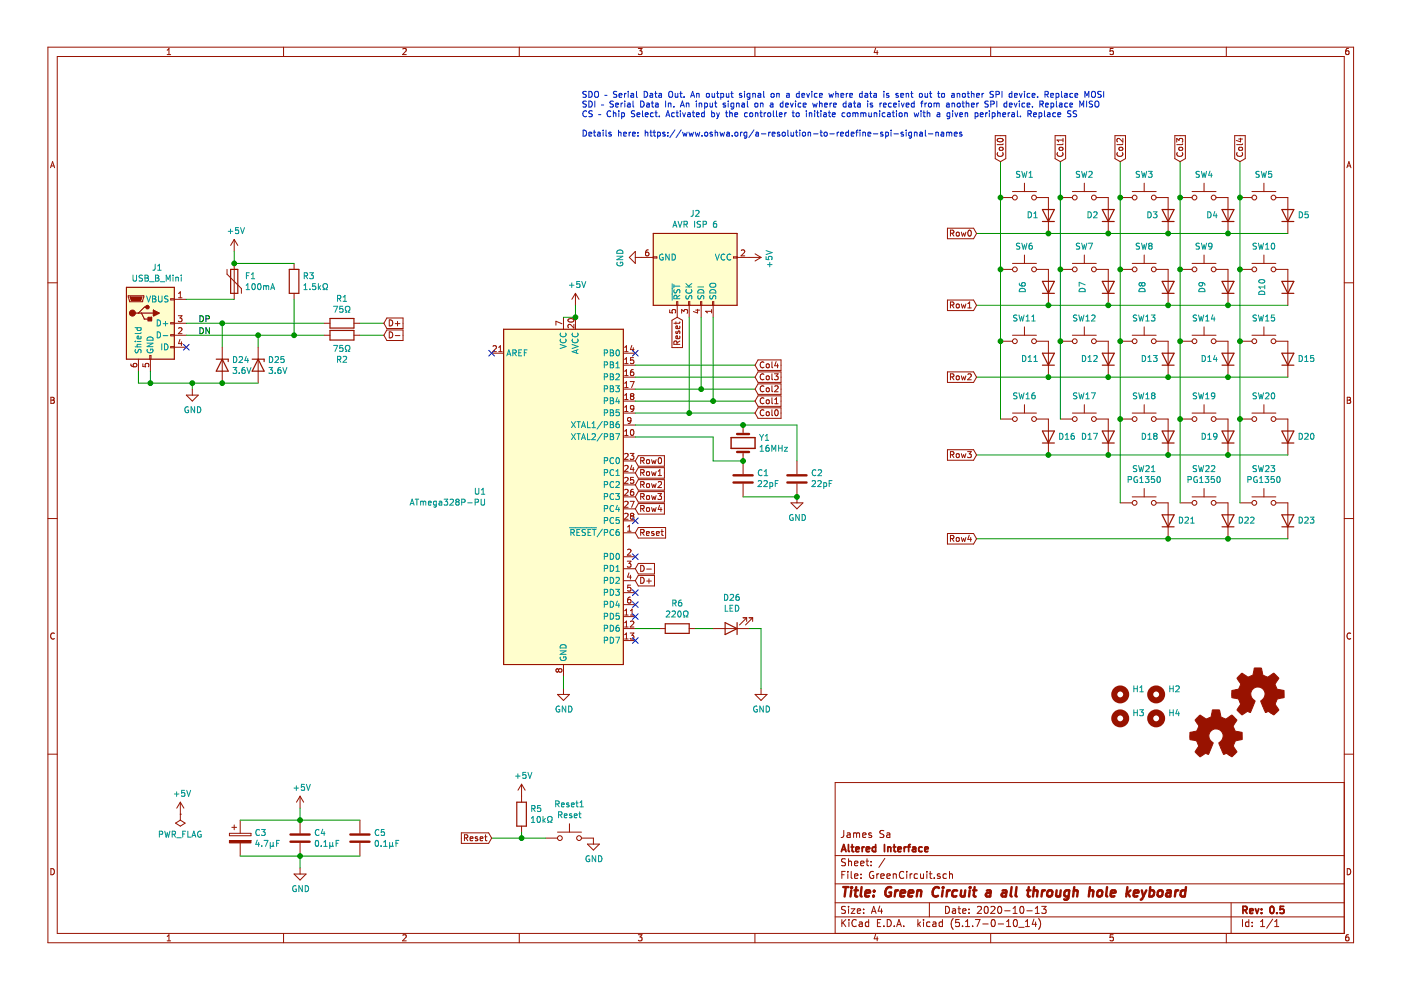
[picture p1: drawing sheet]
EESchema Schematic File Version 4
EELAYER 30 0
EELAYER END
$Descr A4 11693 8268
encoding utf-8
Sheet 1 1
Title "Green Circuit a all through hole keyboard"
Date "2020-10-13"
Rev "0.5"
Comp "Altered Interface"
Comment1 "James Sa"
Comment2 ""
Comment3 ""
Comment4 ""
$EndDescr
$Comp
L power:+5V #PWR01
U 1 1
P 4800 2550
F 0 "#PWR01" H 4800 2400 50  0001 C CNN
F 1 "+5V" H 4815 2723 50  0000 C CNN
F 2 "" H 4800 2550 50  0001 C CNN
F 3 "" H 4800 2550 50  0001 C CNN
	1    4800 2550
	1    0    0    -1  
$EndComp
Wire Wire Line
	4700 2650 4800 2650
Wire Wire Line
	4800 2550 4800 2650
$Comp
L power:GND #PWR05
U 1 1
P 4700 5750
F 0 "#PWR05" H 4700 5500 50  0001 C CNN
F 1 "GND" H 4705 5577 50  0000 C CNN
F 2 "" H 4700 5750 50  0001 C CNN
F 3 "" H 4700 5750 50  0001 C CNN
	1    4700 5750
	1    0    0    -1  
$EndComp
Wire Wire Line
	4700 5650 4700 5750
Text GLabel 5300 4450 2    50   Input ~ 0
Reset
Text GLabel 4100 7000 0    50   Input ~ 0
Reset
$Comp
L Switch:SW_Push Reset1
U 1 1
P 4750 7000
F 0 "Reset1" H 4750 7285 50  0000 C CNN
F 1 "Reset" H 4750 7194 50  0000 C CNN
F 2 "Button_Switch_THT:SW_PUSH_6mm" H 4750 7200 50  0001 C CNN
F 3 "~" H 4750 7200 50  0001 C CNN
	1    4750 7000
	1    0    0    -1  
$EndComp
$Comp
L Device:R R5
U 1 1
P 4350 6800
F 0 "R5" H 4420 6846 50  0000 L CNN
F 1 "10kΩ" H 4420 6755 50  0000 L CNN
F 2 "Resistor_THT:R_Axial_DIN0207_L6.3mm_D2.5mm_P7.62mm_Horizontal" V 4280 6800 50  0001 C CNN
F 3 "~" H 4350 6800 50  0001 C CNN
	1    4350 6800
	1    0    0    -1  
$EndComp
$Comp
L power:+5V #PWR08
U 1 1
P 4350 6650
F 0 "#PWR08" H 4350 6500 50  0001 C CNN
F 1 "+5V" H 4365 6823 50  0000 C CNN
F 2 "" H 4350 6650 50  0001 C CNN
F 3 "" H 4350 6650 50  0001 C CNN
	1    4350 6650
	1    0    0    -1  
$EndComp
Wire Wire Line
	4100 7000 4350 7000
Wire Wire Line
	4350 6950 4350 7000
Connection ~ 4350 7000
Wire Wire Line
	4350 7000 4550 7000
$Comp
L power:GND #PWR010
U 1 1
P 4950 7000
F 0 "#PWR010" H 4950 6750 50  0001 C CNN
F 1 "GND" H 4955 6827 50  0000 C CNN
F 2 "" H 4950 7000 50  0001 C CNN
F 3 "" H 4950 7000 50  0001 C CNN
	1    4950 7000
	1    0    0    -1  
$EndComp
Wire Wire Line
	5300 3650 5950 3650
Wire Wire Line
	5950 3650 5950 3850
$Comp
L power:+5V #PWR013
U 1 1
P 2500 6750
F 0 "#PWR013" H 2500 6600 50  0001 C CNN
F 1 "+5V" H 2515 6923 50  0000 C CNN
F 2 "" H 2500 6750 50  0001 C CNN
F 3 "" H 2500 6750 50  0001 C CNN
	1    2500 6750
	1    0    0    -1  
$EndComp
$Comp
L power:GND #PWR016
U 1 1
P 2500 7250
F 0 "#PWR016" H 2500 7000 50  0001 C CNN
F 1 "GND" H 2505 7077 50  0000 C CNN
F 2 "" H 2500 7250 50  0001 C CNN
F 3 "" H 2500 7250 50  0001 C CNN
	1    2500 7250
	1    0    0    -1  
$EndComp
$Comp
L Device:CP C3
U 1 1
P 2000 7000
F 0 "C3" H 2118 7046 50  0000 L CNN
F 1 "4.7μF" H 2118 6955 50  0000 L CNN
F 2 "Capacitor_THT:CP_Radial_D4.0mm_P1.50mm" H 2038 6850 50  0001 C CNN
F 3 "~" H 2000 7000 50  0001 C CNN
	1    2000 7000
	1    0    0    -1  
$EndComp
$Comp
L Device:C C4
U 1 1
P 2500 7000
F 0 "C4" H 2615 7046 50  0000 L CNN
F 1 "0.1μF" H 2615 6955 50  0000 L CNN
F 2 "Capacitor_THT:C_Disc_D4.3mm_W1.9mm_P5.00mm" H 2538 6850 50  0001 C CNN
F 3 "~" H 2500 7000 50  0001 C CNN
	1    2500 7000
	1    0    0    -1  
$EndComp
$Comp
L Device:C C5
U 1 1
P 3000 7000
F 0 "C5" H 3115 7046 50  0000 L CNN
F 1 "0.1μF" H 3115 6955 50  0000 L CNN
F 2 "Capacitor_THT:C_Disc_D4.3mm_W1.9mm_P5.00mm" H 3038 6850 50  0001 C CNN
F 3 "~" H 3000 7000 50  0001 C CNN
	1    3000 7000
	1    0    0    -1  
$EndComp
Wire Wire Line
	2500 6750 2500 6850
Connection ~ 2500 6850
Connection ~ 2500 7150
Wire Wire Line
	2500 7150 2500 7250
Wire Wire Line
	2000 6850 2500 6850
Wire Wire Line
	2500 6850 3000 6850
Wire Wire Line
	2500 7150 3000 7150
Wire Wire Line
	2000 7150 2500 7150
$Comp
L power:+5V #PWR014
U 1 1
P 1500 6800
F 0 "#PWR014" H 1500 6650 50  0001 C CNN
F 1 "+5V" H 1515 6973 50  0000 C CNN
F 2 "" H 1500 6800 50  0001 C CNN
F 3 "" H 1500 6800 50  0001 C CNN
	1    1500 6800
	1    0    0    -1  
$EndComp
$Comp
L power:PWR_FLAG #FLG01
U 1 1
P 1500 6800
F 0 "#FLG01" H 1500 6875 50  0001 C CNN
F 1 "PWR_FLAG" H 1500 6973 50  0000 C CNN
F 2 "" H 1500 6800 50  0001 C CNN
F 3 "~" H 1500 6800 50  0001 C CNN
	1    1500 6800
	-1   0    0    1   
$EndComp
Text GLabel 5650 2650 3    50   Input ~ 0
Reset
Text GLabel 5300 4150 2    50   Input ~ 0
Row3
Text GLabel 5300 4050 2    50   Input ~ 0
Row2
$Comp
L power:GND #PWR012
U 1 1
P 6350 5750
F 0 "#PWR012" H 6350 5500 50  0001 C CNN
F 1 "GND" H 6355 5577 50  0000 C CNN
F 2 "" H 6350 5750 50  0001 C CNN
F 3 "" H 6350 5750 50  0001 C CNN
	1    6350 5750
	1    0    0    -1  
$EndComp
$Comp
L Device:LED D26
U 1 1
P 6100 5250
F 0 "D26" H 6093 4995 50  0000 C CNN
F 1 "LED" H 6093 5086 50  0000 C CNN
F 2 "LED_THT:LED_D3.0mm" H 6100 5250 50  0001 C CNN
F 3 "~" H 6100 5250 50  0001 C CNN
	1    6100 5250
	-1   0    0    1   
$EndComp
$Comp
L Device:R R6
U 1 1
P 5650 5250
F 0 "R6" V 5857 5250 50  0000 C CNN
F 1 "220Ω" V 5766 5250 50  0000 C CNN
F 2 "Resistor_THT:R_Axial_DIN0207_L6.3mm_D2.5mm_P7.62mm_Horizontal" V 5580 5250 50  0001 C CNN
F 3 "~" H 5650 5250 50  0001 C CNN
	1    5650 5250
	0    -1   -1   0   
$EndComp
Wire Wire Line
	5800 5250 5950 5250
Wire Wire Line
	6250 5250 6350 5250
Wire Wire Line
	6350 5250 6350 5750
Text GLabel 5300 3850 2    50   Input ~ 0
Row0
Text GLabel 5300 3950 2    50   Input ~ 0
Row1
Text GLabel 6300 3450 2    50   Input ~ 0
Col0
Text GLabel 6300 3350 2    50   Input ~ 0
Col1
NoConn ~ 5300 2950
Text GLabel 5300 4850 2    50   Input ~ 0
D+
Text GLabel 5300 4750 2    50   Input ~ 0
D-
Text Notes 4850 1150 0    50   ~ 0
SDO – Serial Data Out. An output signal on a device where data is sent out to another SPI device. Replace MOSI\nSDI – Serial Data In. An input signal on a device where data is received from another SPI device. Replace MISO\nCS – Chip Select. Activated by the controller to initiate communication with a given peripheral. Replace SS\n\nDetails here: https://www.oshwa.org/a-resolution-to-redefine-spi-signal-names
Wire Wire Line
	9250 3150 9750 3150
Connection ~ 9750 3150
Wire Wire Line
	8150 3150 8750 3150
Wire Wire Line
	8750 3150 9250 3150
Wire Wire Line
	10250 3150 10750 3150
Connection ~ 10250 3150
Connection ~ 9250 3150
$Comp
L Switch:SW_Push SW15
U 1 1
P 10550 2850
F 0 "SW15" H 10550 3043 50  0000 C CNN
F 1 "SW_Push" H 10550 3044 50  0001 C CNN
F 2 "JSA:SW_Cherry_MX_1.00u_PCB" H 10550 3050 50  0001 C CNN
F 3 "~" H 10550 3050 50  0001 C CNN
	1    10550 2850
	1    0    0    -1  
$EndComp
Wire Wire Line
	9750 3150 10250 3150
$Comp
L Switch:SW_Push SW14
U 1 1
P 10050 2850
F 0 "SW14" H 10050 3043 50  0000 C CNN
F 1 "SW_Push" H 10050 3044 50  0001 C CNN
F 2 "JSA:SW_Cherry_MX_1.00u_PCB" H 10050 3050 50  0001 C CNN
F 3 "~" H 10050 3050 50  0001 C CNN
	1    10050 2850
	1    0    0    -1  
$EndComp
$Comp
L Device:D D13
U 1 1
P 9750 3000
F 0 "D13" V 9750 3079 50  0000 L CNN
F 1 "D" H 9750 3126 50  0001 C CNN
F 2 "JSA:Diode_THT" H 9750 3000 50  0001 C CNN
F 3 "~" H 9750 3000 50  0001 C CNN
	1    9750 3000
	0    -1   -1   0   
$EndComp
$Comp
L Switch:SW_Push SW13
U 1 1
P 9550 2850
F 0 "SW13" H 9550 3043 50  0000 C CNN
F 1 "SW_Push" H 9550 3044 50  0001 C CNN
F 2 "JSA:SW_Cherry_MX_1.00u_PCB" H 9550 3050 50  0001 C CNN
F 3 "~" H 9550 3050 50  0001 C CNN
	1    9550 2850
	1    0    0    -1  
$EndComp
Text GLabel 8150 3150 0    50   Input ~ 0
Row2
Connection ~ 8750 3150
$Comp
L Device:D D12
U 1 1
P 9250 3000
F 0 "D12" V 9250 3079 50  0000 L CNN
F 1 "D" H 9250 3126 50  0001 C CNN
F 2 "JSA:Diode_THT" H 9250 3000 50  0001 C CNN
F 3 "~" H 9250 3000 50  0001 C CNN
	1    9250 3000
	0    -1   -1   0   
$EndComp
$Comp
L Device:D D11
U 1 1
P 8750 3000
F 0 "D11" V 8750 3079 50  0000 L CNN
F 1 "D" H 8750 3126 50  0001 C CNN
F 2 "JSA:Diode_THT" H 8750 3000 50  0001 C CNN
F 3 "~" H 8750 3000 50  0001 C CNN
	1    8750 3000
	0    -1   -1   0   
$EndComp
Text GLabel 5300 4250 2    50   Input ~ 0
Row4
Text GLabel 6300 3250 2    50   Input ~ 0
Col2
Text GLabel 6300 3150 2    50   Input ~ 0
Col3
Text GLabel 6300 3050 2    50   Input ~ 0
Col4
NoConn ~ 5300 4350
$Comp
L Device:Polyfuse F1
U 1 1
P 1950 2350
F 0 "F1" H 2038 2396 50  0000 L CNN
F 1 "100mA" H 2038 2305 50  0000 L CNN
F 2 "Fuse:Fuse_Bourns_MF-RHT050" H 2000 2150 50  0001 L CNN
F 3 "~" H 1950 2350 50  0001 C CNN
	1    1950 2350
	1    0    0    -1  
$EndComp
$Comp
L Device:R R1
U 1 1
P 2850 2700
F 0 "R1" V 2643 2700 50  0000 C CNN
F 1 "75Ω" V 2734 2700 50  0000 C CNN
F 2 "Resistor_THT:R_Axial_DIN0207_L6.3mm_D2.5mm_P7.62mm_Horizontal" V 2780 2700 50  0001 C CNN
F 3 "~" H 2850 2700 50  0001 C CNN
	1    2850 2700
	0    1    1    0   
$EndComp
$Comp
L Device:R R2
U 1 1
P 2850 2800
F 0 "R2" V 2643 2800 50  0000 C CNN
F 1 "75Ω" V 2734 2800 50  0000 C CNN
F 2 "Resistor_THT:R_Axial_DIN0207_L6.3mm_D2.5mm_P7.62mm_Horizontal" V 2780 2800 50  0001 C CNN
F 3 "~" H 2850 2800 50  0001 C CNN
	1    2850 2800
	0    -1   -1   0   
$EndComp
Wire Wire Line
	3000 2700 3200 2700
Text GLabel 3200 2700 2    50   Input ~ 0
D+
Text GLabel 3200 2800 2    50   Input ~ 0
D-
$Comp
L power:+5V #PWR0101
U 1 1
P 1950 2100
F 0 "#PWR0101" H 1950 1950 50  0001 C CNN
F 1 "+5V" H 1965 2273 50  0000 C CNN
F 2 "" H 1950 2100 50  0001 C CNN
F 3 "" H 1950 2100 50  0001 C CNN
	1    1950 2100
	1    0    0    -1  
$EndComp
Wire Wire Line
	1950 2100 1950 2200
NoConn ~ 5300 5150
$Comp
L Device:R R3
U 1 1
P 2450 2350
F 0 "R3" H 2520 2396 50  0000 L CNN
F 1 "1.5kΩ" H 2520 2305 50  0000 L CNN
F 2 "Resistor_THT:R_Axial_DIN0207_L6.3mm_D2.5mm_P7.62mm_Horizontal" V 2380 2350 50  0001 C CNN
F 3 "~" H 2450 2350 50  0001 C CNN
	1    2450 2350
	1    0    0    -1  
$EndComp
Wire Wire Line
	2450 2500 2450 2800
Wire Wire Line
	2450 2200 1950 2200
Connection ~ 1950 2200
Text Label 1650 2700 0    50   ~ 0
DP
NoConn ~ 5300 5350
NoConn ~ 5300 4650
NoConn ~ 5300 5050
$Comp
L Mechanical:MountingHole H1
U 1 1
P 9350 5800
F 0 "H1" H 9450 5846 50  0000 L CNN
F 1 "MountingHole" H 9450 5755 50  0001 L CNN
F 2 "MountingHole:MountingHole_3.2mm_M3" H 9350 5800 50  0001 C CNN
F 3 "~" H 9350 5800 50  0001 C CNN
	1    9350 5800
	1    0    0    -1  
$EndComp
$Comp
L Mechanical:MountingHole H2
U 1 1
P 9650 5800
F 0 "H2" H 9750 5846 50  0000 L CNN
F 1 "MountingHole" H 9750 5755 50  0001 L CNN
F 2 "MountingHole:MountingHole_3.2mm_M3" H 9650 5800 50  0001 C CNN
F 3 "~" H 9650 5800 50  0001 C CNN
	1    9650 5800
	1    0    0    -1  
$EndComp
$Comp
L Mechanical:MountingHole H3
U 1 1
P 9350 6000
F 0 "H3" H 9450 6046 50  0000 L CNN
F 1 "MountingHole" H 9450 5955 50  0001 L CNN
F 2 "MountingHole:MountingHole_3.2mm_M3" H 9350 6000 50  0001 C CNN
F 3 "~" H 9350 6000 50  0001 C CNN
	1    9350 6000
	1    0    0    -1  
$EndComp
$Comp
L Mechanical:MountingHole H4
U 1 1
P 9650 6000
F 0 "H4" H 9750 6046 50  0000 L CNN
F 1 "MountingHole" H 9750 5955 50  0001 L CNN
F 2 "MountingHole:MountingHole_3.2mm_M3" H 9650 6000 50  0001 C CNN
F 3 "~" H 9650 6000 50  0001 C CNN
	1    9650 6000
	1    0    0    -1  
$EndComp
Wire Wire Line
	5750 3450 5300 3450
Wire Wire Line
	5850 3250 5300 3250
Wire Wire Line
	5950 3350 5300 3350
Wire Wire Line
	5750 3450 6300 3450
Connection ~ 5750 3450
Wire Wire Line
	5950 3350 6300 3350
Connection ~ 5950 3350
Wire Wire Line
	5850 3250 6300 3250
Connection ~ 5850 3250
Wire Wire Line
	5300 3150 6300 3150
Wire Wire Line
	5300 3050 6300 3050
Connection ~ 4800 2650
$Comp
L MCU_Microchip_ATmega:ATmega328P-PU U1
U 1 1
P 4700 4150
F 0 "U1" H 4056 4196 50  0000 R CNN
F 1 "ATmega328P-PU" H 4056 4105 50  0000 R CNN
F 2 "Package_DIP:DIP-28_W7.62mm_Socket" H 4700 4150 50  0001 C CIN
F 3 "http://ww1.microchip.com/downloads/en/DeviceDoc/ATmega328_P%20AVR%20MCU%20with%20picoPower%20Technology%20Data%20Sheet%2040001984A.pdf" H 4700 4150 50  0001 C CNN
	1    4700 4150
	1    0    0    -1  
$EndComp
Wire Wire Line
	3000 2800 3200 2800
Connection ~ 1850 2700
Wire Wire Line
	1850 2700 2700 2700
Connection ~ 2450 2800
Wire Wire Line
	2450 2800 2700 2800
$Comp
L Switch:SW_Push SW12
U 1 1
P 9050 2850
F 0 "SW12" H 9050 3043 50  0000 C CNN
F 1 "SW_Push" H 9050 3044 50  0001 C CNN
F 2 "JSA:SW_Cherry_MX_1.00u_PCB" H 9050 3050 50  0001 C CNN
F 3 "~" H 9050 3050 50  0001 C CNN
	1    9050 2850
	1    0    0    -1  
$EndComp
$Comp
L Switch:SW_Push SW11
U 1 1
P 8550 2850
F 0 "SW11" H 8550 3043 50  0000 C CNN
F 1 "SW_Push" H 8550 3044 50  0001 C CNN
F 2 "JSA:SW_Cherry_MX_1.00u_PCB" H 8550 3050 50  0001 C CNN
F 3 "~" H 8550 3050 50  0001 C CNN
	1    8550 2850
	1    0    0    -1  
$EndComp
$Comp
L Device:D D14
U 1 1
P 10250 3000
F 0 "D14" V 10250 3079 50  0000 L CNN
F 1 "D" H 10250 3126 50  0001 C CNN
F 2 "JSA:Diode_THT" H 10250 3000 50  0001 C CNN
F 3 "~" H 10250 3000 50  0001 C CNN
	1    10250 3000
	0    -1   -1   0   
$EndComp
$Comp
L Device:D D15
U 1 1
P 10750 3000
F 0 "D15" V 10750 2920 50  0000 R CNN
F 1 "D" H 10750 3126 50  0001 C CNN
F 2 "JSA:Diode_THT" H 10750 3000 50  0001 C CNN
F 3 "~" H 10750 3000 50  0001 C CNN
	1    10750 3000
	0    -1   -1   0   
$EndComp
$Comp
L Device:D D1
U 1 1
P 8750 1800
F 0 "D1" V 8750 1880 50  0000 L CNN
F 1 "D" H 8750 1926 50  0001 C CNN
F 2 "JSA:Diode_THT" H 8750 1800 50  0001 C CNN
F 3 "~" H 8750 1800 50  0001 C CNN
	1    8750 1800
	0    -1   -1   0   
$EndComp
Text GLabel 8150 1950 0    50   Input ~ 0
Row0
Text GLabel 8850 1350 1    50   Input ~ 0
Col1
Text GLabel 8350 1350 1    50   Input ~ 0
Col0
$Comp
L Switch:SW_Push SW3
U 1 1
P 9550 1650
F 0 "SW3" H 9550 1843 50  0000 C CNN
F 1 "SW_Push" H 9550 1844 50  0001 C CNN
F 2 "JSA:SW_Cherry_MX_1.00u_PCB" H 9550 1850 50  0001 C CNN
F 3 "~" H 9550 1850 50  0001 C CNN
	1    9550 1650
	1    0    0    -1  
$EndComp
$Comp
L Device:D D3
U 1 1
P 9750 1800
F 0 "D3" V 9750 1880 50  0000 L CNN
F 1 "D" H 9750 1926 50  0001 C CNN
F 2 "JSA:Diode_THT" H 9750 1800 50  0001 C CNN
F 3 "~" H 9750 1800 50  0001 C CNN
	1    9750 1800
	0    -1   -1   0   
$EndComp
$Comp
L Switch:SW_Push SW4
U 1 1
P 10050 1650
F 0 "SW4" H 10050 1843 50  0000 C CNN
F 1 "SW_Push" H 10050 1844 50  0001 C CNN
F 2 "JSA:SW_Cherry_MX_1.00u_PCB" H 10050 1850 50  0001 C CNN
F 3 "~" H 10050 1850 50  0001 C CNN
	1    10050 1650
	1    0    0    -1  
$EndComp
$Comp
L Device:D D4
U 1 1
P 10250 1800
F 0 "D4" V 10250 1880 50  0000 L CNN
F 1 "D" H 10250 1926 50  0001 C CNN
F 2 "JSA:Diode_THT" H 10250 1800 50  0001 C CNN
F 3 "~" H 10250 1800 50  0001 C CNN
	1    10250 1800
	0    -1   -1   0   
$EndComp
Connection ~ 9350 1650
Wire Wire Line
	9750 1950 10250 1950
Connection ~ 9850 1650
$Comp
L Switch:SW_Push SW5
U 1 1
P 10550 1650
F 0 "SW5" H 10550 1843 50  0000 C CNN
F 1 "SW_Push" H 10550 1844 50  0001 C CNN
F 2 "JSA:SW_Cherry_MX_1.00u_PCB" H 10550 1850 50  0001 C CNN
F 3 "~" H 10550 1850 50  0001 C CNN
	1    10550 1650
	1    0    0    -1  
$EndComp
$Comp
L Device:D D5
U 1 1
P 10750 1800
F 0 "D5" V 10750 1720 50  0000 R CNN
F 1 "D" H 10750 1926 50  0001 C CNN
F 2 "JSA:Diode_THT" H 10750 1800 50  0001 C CNN
F 3 "~" H 10750 1800 50  0001 C CNN
	1    10750 1800
	0    -1   -1   0   
$EndComp
Connection ~ 10350 1650
Connection ~ 10250 1950
Wire Wire Line
	10250 1950 10750 1950
Connection ~ 9750 1950
Wire Wire Line
	9250 2550 9750 2550
Connection ~ 9750 2550
Wire Wire Line
	10250 2550 10750 2550
Connection ~ 10250 2550
Connection ~ 9250 2550
$Comp
L Device:D D10
U 1 1
P 10750 2400
F 0 "D10" H 10750 2617 50  0000 C CNN
F 1 "D" H 10750 2526 50  0001 C CNN
F 2 "JSA:Diode_THT" H 10750 2400 50  0001 C CNN
F 3 "~" H 10750 2400 50  0001 C CNN
	1    10750 2400
	0    -1   -1   0   
$EndComp
Wire Wire Line
	9750 2550 10250 2550
$Comp
L Device:D D9
U 1 1
P 10250 2400
F 0 "D9" H 10250 2617 50  0000 C CNN
F 1 "D" H 10250 2526 50  0001 C CNN
F 2 "JSA:Diode_THT" H 10250 2400 50  0001 C CNN
F 3 "~" H 10250 2400 50  0001 C CNN
	1    10250 2400
	0    -1   -1   0   
$EndComp
$Comp
L Device:D D8
U 1 1
P 9750 2400
F 0 "D8" H 9750 2617 50  0000 C CNN
F 1 "D" H 9750 2526 50  0001 C CNN
F 2 "JSA:Diode_THT" H 9750 2400 50  0001 C CNN
F 3 "~" H 9750 2400 50  0001 C CNN
	1    9750 2400
	0    -1   -1   0   
$EndComp
Text GLabel 8150 2550 0    50   Input ~ 0
Row1
$Comp
L Device:D D7
U 1 1
P 9250 2400
F 0 "D7" H 9250 2617 50  0000 C CNN
F 1 "D" H 9250 2526 50  0001 C CNN
F 2 "JSA:Diode_THT" H 9250 2400 50  0001 C CNN
F 3 "~" H 9250 2400 50  0001 C CNN
	1    9250 2400
	0    -1   -1   0   
$EndComp
$Comp
L Switch:SW_Push SW7
U 1 1
P 9050 2250
F 0 "SW7" H 9050 2443 50  0000 C CNN
F 1 "SW_Push" H 9050 2444 50  0001 C CNN
F 2 "JSA:SW_Cherry_MX_1.00u_PCB" H 9050 2450 50  0001 C CNN
F 3 "~" H 9050 2450 50  0001 C CNN
	1    9050 2250
	1    0    0    -1  
$EndComp
Wire Wire Line
	9350 1650 9350 2250
Wire Wire Line
	9850 1650 9850 2250
Wire Wire Line
	10350 1650 10350 2250
Wire Wire Line
	10350 1350 10350 1650
Wire Wire Line
	9850 1350 9850 1650
Wire Wire Line
	9350 1350 9350 1650
Wire Wire Line
	8850 2250 8850 2850
Wire Wire Line
	9350 2250 9350 2850
Wire Wire Line
	9850 2250 9850 2850
Wire Wire Line
	10350 2250 10350 2850
$Comp
L Switch:SW_Push SW1
U 1 1
P 8550 1650
F 0 "SW1" H 8550 1843 50  0000 C CNN
F 1 "SW_Push" H 8550 1844 50  0001 C BNN
F 2 "JSA:SW_Cherry_MX_1.00u_PCB" H 8550 1850 50  0001 C CNN
F 3 "~" H 8550 1850 50  0001 C CNN
	1    8550 1650
	1    0    0    -1  
$EndComp
Wire Wire Line
	8150 1950 8750 1950
Wire Wire Line
	8350 1350 8350 1650
Connection ~ 8850 2250
Connection ~ 9350 2250
Connection ~ 9850 2250
Connection ~ 10350 2250
Text GLabel 9350 1350 1    50   Input ~ 0
Col2
Text GLabel 9850 1350 1    50   Input ~ 0
Col3
Text GLabel 10350 1350 1    50   Input ~ 0
Col4
Connection ~ 8350 1650
Connection ~ 8750 1950
$Comp
L Switch:SW_Push SW10
U 1 1
P 10550 2250
F 0 "SW10" H 10550 2443 50  0000 C CNN
F 1 "SW_Push" H 10550 2444 50  0001 C CNN
F 2 "JSA:SW_Cherry_MX_1.00u_PCB" H 10550 2450 50  0001 C CNN
F 3 "~" H 10550 2450 50  0001 C CNN
	1    10550 2250
	1    0    0    -1  
$EndComp
$Comp
L Switch:SW_Push SW9
U 1 1
P 10050 2250
F 0 "SW9" H 10050 2443 50  0000 C CNN
F 1 "SW_Push" H 10050 2444 50  0001 C CNN
F 2 "JSA:SW_Cherry_MX_1.00u_PCB" H 10050 2450 50  0001 C CNN
F 3 "~" H 10050 2450 50  0001 C CNN
	1    10050 2250
	1    0    0    -1  
$EndComp
$Comp
L Switch:SW_Push SW8
U 1 1
P 9550 2250
F 0 "SW8" H 9550 2443 50  0000 C CNN
F 1 "SW_Push" H 9550 2444 50  0001 C CNN
F 2 "JSA:SW_Cherry_MX_1.00u_PCB" H 9550 2450 50  0001 C CNN
F 3 "~" H 9550 2450 50  0001 C CNN
	1    9550 2250
	1    0    0    -1  
$EndComp
Connection ~ 8350 2850
Connection ~ 8850 2850
Connection ~ 9350 2850
Connection ~ 9850 2850
Connection ~ 10350 2850
Wire Wire Line
	9250 3800 9750 3800
Connection ~ 9750 3800
Wire Wire Line
	8150 3800 8750 3800
Wire Wire Line
	8750 3800 9250 3800
Wire Wire Line
	10250 3800 10750 3800
Connection ~ 10250 3800
Connection ~ 9250 3800
$Comp
L Device:D D20
U 1 1
P 10750 3650
F 0 "D20" V 10750 3570 50  0000 R CNN
F 1 "D" H 10750 3776 50  0001 C CNN
F 2 "JSA:Diode_THT" H 10750 3650 50  0001 C CNN
F 3 "~" H 10750 3650 50  0001 C CNN
	1    10750 3650
	0    -1   -1   0   
$EndComp
$Comp
L Switch:SW_Push SW20
U 1 1
P 10550 3500
F 0 "SW20" H 10550 3693 50  0000 C CNN
F 1 "SW_Push" H 10550 3694 50  0001 C CNN
F 2 "JSA:SW_Cherry_MX_1.00u_PCB" H 10550 3700 50  0001 C CNN
F 3 "~" H 10550 3700 50  0001 C CNN
	1    10550 3500
	1    0    0    -1  
$EndComp
Wire Wire Line
	9750 3800 10250 3800
$Comp
L Device:D D19
U 1 1
P 10250 3650
F 0 "D19" V 10250 3729 50  0000 L CNN
F 1 "D" H 10250 3776 50  0001 C CNN
F 2 "JSA:Diode_THT" H 10250 3650 50  0001 C CNN
F 3 "~" H 10250 3650 50  0001 C CNN
	1    10250 3650
	0    -1   -1   0   
$EndComp
Text GLabel 8150 3800 0    50   Input ~ 0
Row3
Connection ~ 8750 3800
Wire Wire Line
	8350 2850 8350 3500
Wire Wire Line
	8850 2850 8850 3500
Wire Wire Line
	9350 2850 9350 3500
Wire Wire Line
	9850 2850 9850 3500
Wire Wire Line
	10350 2850 10350 3500
Wire Wire Line
	10250 4500 10750 4500
Connection ~ 10250 4500
$Comp
L Device:D D23
U 1 1
P 10750 4350
F 0 "D23" V 10750 4270 50  0000 R CNN
F 1 "D" H 10750 4476 50  0001 C CNN
F 2 "JSA:Diode_THT" H 10750 4350 50  0001 C CNN
F 3 "~" H 10750 4350 50  0001 C CNN
	1    10750 4350
	0    -1   -1   0   
$EndComp
$Comp
L Switch:SW_Push SW23
U 1 1
P 10550 4200
F 0 "SW23" H 10550 4485 50  0000 C CNN
F 1 "PG1350" H 10550 4394 50  0000 C CNN
F 2 "JSA:SW_PG1350" H 10550 4400 50  0001 C CNN
F 3 "~" H 10550 4400 50  0001 C CNN
	1    10550 4200
	1    0    0    -1  
$EndComp
Wire Wire Line
	9750 4500 10250 4500
$Comp
L Device:D D22
U 1 1
P 10250 4350
F 0 "D22" V 10250 4270 50  0000 R CNN
F 1 "D" H 10250 4476 50  0001 C CNN
F 2 "JSA:Diode_THT" H 10250 4350 50  0001 C CNN
F 3 "~" H 10250 4350 50  0001 C CNN
	1    10250 4350
	0    -1   -1   0   
$EndComp
$Comp
L Switch:SW_Push SW22
U 1 1
P 10050 4200
F 0 "SW22" H 10050 4485 50  0000 C CNN
F 1 "PG1350" H 10050 4394 50  0000 C CNN
F 2 "JSA:SW_PG1350" H 10050 4400 50  0001 C CNN
F 3 "~" H 10050 4400 50  0001 C CNN
	1    10050 4200
	1    0    0    -1  
$EndComp
$Comp
L Device:D D21
U 1 1
P 9750 4350
F 0 "D21" V 9750 4270 50  0000 R CNN
F 1 "D" H 9750 4476 50  0001 C CNN
F 2 "JSA:Diode_THT" H 9750 4350 50  0001 C CNN
F 3 "~" H 9750 4350 50  0001 C CNN
	1    9750 4350
	0    -1   -1   0   
$EndComp
$Comp
L Switch:SW_Push SW21
U 1 1
P 9550 4200
F 0 "SW21" H 9550 4485 50  0000 C CNN
F 1 "PG1350" H 9550 4394 50  0000 C CNN
F 2 "JSA:SW_PG1350" H 9550 4400 50  0001 C CNN
F 3 "~" H 9550 4400 50  0001 C CNN
	1    9550 4200
	1    0    0    -1  
$EndComp
Text GLabel 8150 4500 0    50   Input ~ 0
Row4
Wire Wire Line
	8150 4500 9750 4500
Connection ~ 9750 4500
Wire Wire Line
	9350 3500 9350 4200
Connection ~ 9350 3500
Wire Wire Line
	9850 3500 9850 4200
Connection ~ 9850 3500
Wire Wire Line
	10350 3500 10350 4200
Connection ~ 10350 3500
$Comp
L Switch:SW_Push SW16
U 1 1
P 8550 3500
F 0 "SW16" H 8550 3693 50  0000 C CNN
F 1 "SW_Push" H 8550 3694 50  0001 C CNN
F 2 "JSA:SW_Cherry_MX_1.00u_PCB" H 8550 3700 50  0001 C CNN
F 3 "~" H 8550 3700 50  0001 C CNN
	1    8550 3500
	1    0    0    -1  
$EndComp
$Comp
L Device:D D16
U 1 1
P 8750 3650
F 0 "D16" V 8750 3570 50  0000 R CNN
F 1 "D" H 8750 3776 50  0001 C CNN
F 2 "JSA:Diode_THT" H 8750 3650 50  0001 C CNN
F 3 "~" H 8750 3650 50  0001 C CNN
	1    8750 3650
	0    -1   -1   0   
$EndComp
$Comp
L Switch:SW_Push SW17
U 1 1
P 9050 3500
F 0 "SW17" H 9050 3693 50  0000 C CNN
F 1 "SW_Push" H 9050 3694 50  0001 C CNN
F 2 "JSA:SW_Cherry_MX_1.00u_PCB" H 9050 3700 50  0001 C CNN
F 3 "~" H 9050 3700 50  0001 C CNN
	1    9050 3500
	1    0    0    -1  
$EndComp
$Comp
L Device:D D17
U 1 1
P 9250 3650
F 0 "D17" V 9250 3729 50  0000 L CNN
F 1 "D" H 9250 3776 50  0001 C CNN
F 2 "JSA:Diode_THT" H 9250 3650 50  0001 C CNN
F 3 "~" H 9250 3650 50  0001 C CNN
	1    9250 3650
	0    -1   -1   0   
$EndComp
$Comp
L Switch:SW_Push SW18
U 1 1
P 9550 3500
F 0 "SW18" H 9550 3693 50  0000 C CNN
F 1 "SW_Push" H 9550 3694 50  0001 C CNN
F 2 "JSA:SW_Cherry_MX_1.00u_PCB" H 9550 3700 50  0001 C CNN
F 3 "~" H 9550 3700 50  0001 C CNN
	1    9550 3500
	1    0    0    -1  
$EndComp
$Comp
L Device:D D18
U 1 1
P 9750 3650
F 0 "D18" V 9750 3729 50  0000 L CNN
F 1 "D" H 9750 3776 50  0001 C CNN
F 2 "JSA:Diode_THT" H 9750 3650 50  0001 C CNN
F 3 "~" H 9750 3650 50  0001 C CNN
	1    9750 3650
	0    -1   -1   0   
$EndComp
$Comp
L Switch:SW_Push SW19
U 1 1
P 10050 3500
F 0 "SW19" H 10050 3693 50  0000 C CNN
F 1 "SW_Push" H 10050 3694 50  0001 C CNN
F 2 "JSA:SW_Cherry_MX_1.00u_PCB" H 10050 3700 50  0001 C CNN
F 3 "~" H 10050 3700 50  0001 C CNN
	1    10050 3500
	1    0    0    -1  
$EndComp
$Comp
L power:GND #PWR07
U 1 1
P 5350 2150
F 0 "#PWR07" H 5350 1900 50  0001 C CNN
F 1 "GND" H 5355 1977 50  0000 C CNN
F 2 "" H 5350 2150 50  0001 C CNN
F 3 "" H 5350 2150 50  0001 C CNN
	1    5350 2150
	0    1    1    0   
$EndComp
Wire Wire Line
	5850 2650 5850 3250
Wire Wire Line
	5750 2650 5750 3450
$Comp
L power:+5V #PWR04
U 1 1
P 6250 2150
F 0 "#PWR04" H 6250 2000 50  0001 C CNN
F 1 "+5V" H 6265 2323 50  0000 C CNN
F 2 "" H 6250 2150 50  0001 C CNN
F 3 "" H 6250 2150 50  0001 C CNN
	1    6250 2150
	0    1    1    0   
$EndComp
Wire Wire Line
	5950 2650 5950 3350
$Comp
L JSA:Oshwa_ISP_6 J2
U 1 1
P 5750 2250
F 0 "J2" V 5283 2300 50  0000 C CNN
F 1 "AVR ISP 6" V 5374 2300 50  0000 C CNN
F 2 "JSA:AVRISP" V 5500 2300 50  0001 C CNN
F 3 "https://www.oshwa.org/a-resolution-to-redefine-spi-signal-names" H 4475 1700 50  0001 C CNN
	1    5750 2250
	0    1    1    0   
$EndComp
$Comp
L Device:C C1
U 1 1
P 6200 4000
F 0 "C1" H 6085 3954 50  0000 R CNN
F 1 "22pF" H 6085 4045 50  0000 R CNN
F 2 "Capacitor_THT:C_Disc_D3.0mm_W1.6mm_P2.50mm" H 6238 3850 50  0001 C CNN
F 3 "~" H 6200 4000 50  0001 C CNN
	1    6200 4000
	-1   0    0    1   
$EndComp
Connection ~ 6650 4150
$Comp
L power:GND #PWR03
U 1 1
P 6650 4150
F 0 "#PWR03" H 6650 3900 50  0001 C CNN
F 1 "GND" H 6655 3977 50  0000 C CNN
F 2 "" H 6650 4150 50  0001 C CNN
F 3 "" H 6650 4150 50  0001 C CNN
	1    6650 4150
	1    0    0    -1  
$EndComp
Wire Wire Line
	6200 4150 6650 4150
Connection ~ 6200 3550
Wire Wire Line
	6650 3550 6650 3850
Wire Wire Line
	6200 3550 6650 3550
Connection ~ 6200 3850
Wire Wire Line
	5950 3850 6200 3850
Wire Wire Line
	5300 3550 6200 3550
$Comp
L Device:C C2
U 1 1
P 6650 4000
F 0 "C2" H 6535 3954 50  0000 R CNN
F 1 "22pF" H 6535 4045 50  0000 R CNN
F 2 "Capacitor_THT:C_Disc_D3.0mm_W1.6mm_P2.50mm" H 6688 3850 50  0001 C CNN
F 3 "~" H 6650 4000 50  0001 C CNN
	1    6650 4000
	-1   0    0    1   
$EndComp
$Comp
L Device:Crystal Y1
U 1 1
P 6200 3700
F 0 "Y1" V 6154 3831 50  0000 L CNN
F 1 "16MHz" V 6245 3831 50  0000 L CNN
F 2 "Crystal:Crystal_HC49-4H_Vertical" H 6200 3700 50  0001 C CNN
F 3 "~" H 6200 3700 50  0001 C CNN
	1    6200 3700
	0    1    1    0   
$EndComp
NoConn ~ 4100 2950
Wire Wire Line
	5300 5250 5500 5250
NoConn ~ 1550 2900
Wire Wire Line
	1550 2700 1850 2700
Wire Wire Line
	1550 2500 1950 2500
Text Label 1650 2800 0    50   ~ 0
DN
$Comp
L Device:D_Zener D24
U 1 1
P 1850 3050
F 0 "D24" V 1804 3130 50  0000 L CNN
F 1 "3.6V" V 1895 3130 50  0000 L CNN
F 2 "Diode_THT:D_DO-35_SOD27_P7.62mm_Horizontal" H 1850 3050 50  0001 C CNN
F 3 "~" H 1850 3050 50  0001 C CNN
	1    1850 3050
	0    1    1    0   
$EndComp
Connection ~ 1850 3200
Wire Wire Line
	1850 3200 2150 3200
Wire Wire Line
	1600 3200 1850 3200
$Comp
L power:GND #PWR0102
U 1 1
P 1600 3250
F 0 "#PWR0102" H 1600 3000 50  0001 C CNN
F 1 "GND" H 1605 3077 50  0000 C CNN
F 2 "" H 1600 3250 50  0001 C CNN
F 3 "" H 1600 3250 50  0001 C CNN
	1    1600 3250
	1    0    0    -1  
$EndComp
$Comp
L Device:D_Zener D25
U 1 1
P 2150 3050
F 0 "D25" V 2104 3130 50  0000 L CNN
F 1 "3.6V" V 2195 3130 50  0000 L CNN
F 2 "Diode_THT:D_DO-35_SOD27_P7.62mm_Horizontal" H 2150 3050 50  0001 C CNN
F 3 "~" H 2150 3050 50  0001 C CNN
	1    2150 3050
	0    1    1    0   
$EndComp
Connection ~ 1600 3200
Wire Wire Line
	1600 3200 1600 3250
Wire Wire Line
	1150 3100 1150 3200
Wire Wire Line
	1150 3200 1250 3200
$Comp
L Connector:USB_B_Mini J1
U 1 1
P 1250 2700
F 0 "J1" H 1307 3167 50  0000 C CNN
F 1 "USB_B_Mini" H 1307 3076 50  0000 C CNN
F 2 "digikey-footprints:USB_Mini_B_Female_548190519" H 1400 2650 50  0001 C CNN
F 3 "~" H 1400 2650 50  0001 C CNN
	1    1250 2700
	1    0    0    -1  
$EndComp
Wire Wire Line
	1250 3100 1250 3200
Connection ~ 1250 3200
Wire Wire Line
	1250 3200 1600 3200
Wire Wire Line
	2150 2900 2150 2800
Connection ~ 2150 2800
Wire Wire Line
	2150 2800 2450 2800
Wire Wire Line
	1850 2700 1850 2900
Wire Wire Line
	1550 2800 2150 2800
Wire Wire Line
	8850 1350 8850 1650
Wire Wire Line
	8850 1650 8850 2250
Wire Wire Line
	8750 1950 9250 1950
Wire Wire Line
	9250 1950 9750 1950
Connection ~ 9250 1950
Connection ~ 8850 1650
$Comp
L Device:D D2
U 1 1
P 9250 1800
F 0 "D2" V 9250 1880 50  0000 L CNN
F 1 "D" H 9250 1926 50  0001 C CNN
F 2 "JSA:Diode_THT" H 9250 1800 50  0001 C CNN
F 3 "~" H 9250 1800 50  0001 C CNN
	1    9250 1800
	0    -1   -1   0   
$EndComp
$Comp
L Switch:SW_Push SW2
U 1 1
P 9050 1650
F 0 "SW2" H 9050 1843 50  0000 C CNN
F 1 "SW_Push" H 9050 1844 50  0001 C CNN
F 2 "JSA:SW_Cherry_MX_1.00u_PCB" H 9050 1850 50  0001 C CNN
F 3 "~" H 9050 1850 50  0001 C CNN
	1    9050 1650
	1    0    0    -1  
$EndComp
Connection ~ 8350 2250
Wire Wire Line
	8350 1650 8350 2250
Wire Wire Line
	8350 2250 8350 2850
$Comp
L Switch:SW_Push SW6
U 1 1
P 8550 2250
F 0 "SW6" H 8550 2443 50  0000 C CNN
F 1 "SW_Push" H 8550 2444 50  0001 C CNN
F 2 "JSA:SW_Cherry_MX_1.00u_PCB" H 8550 2450 50  0001 C CNN
F 3 "~" H 8550 2450 50  0001 C CNN
	1    8550 2250
	1    0    0    -1  
$EndComp
Connection ~ 8750 2550
Wire Wire Line
	8750 2550 9250 2550
Wire Wire Line
	8150 2550 8750 2550
$Comp
L Device:D D6
U 1 1
P 8750 2400
F 0 "D6" H 8750 2617 50  0000 C CNN
F 1 "D" H 8750 2526 50  0001 C CNN
F 2 "JSA:Diode_THT" H 8750 2400 50  0001 C CNN
F 3 "~" H 8750 2400 50  0001 C CNN
	1    8750 2400
	0    -1   -1   0   
$EndComp
$Comp
L Graphic:Logo_Open_Hardware_Small #LOGO1
U 1 1
P 10500 5800
F 0 "#LOGO1" H 10500 6075 50  0001 C CNN
F 1 "Logo_Open_Hardware_Small" H 10500 5575 50  0001 C CNN
F 2 "Symbol:KiCad-Logo_8mm_Copper" H 10500 5800 50  0001 C CNN
F 3 "~" H 10500 5800 50  0001 C CNN
	1    10500 5800
	1    0    0    -1  
$EndComp
$Comp
L Graphic:Logo_Open_Hardware_Small #LOGO2
U 1 1
P 10150 6150
F 0 "#LOGO2" H 10150 6425 50  0001 C CNN
F 1 "Logo_Open_Hardware_Small" H 10150 5925 50  0001 C CNN
F 2 "Symbol:OSHW-Logo2_7.3x6mm_Copper" H 10150 6150 50  0001 C CNN
F 3 "~" H 10150 6150 50  0001 C CNN
	1    10150 6150
	1    0    0    -1  
$EndComp
NoConn ~ 5300 4950
$EndSCHEMATC
